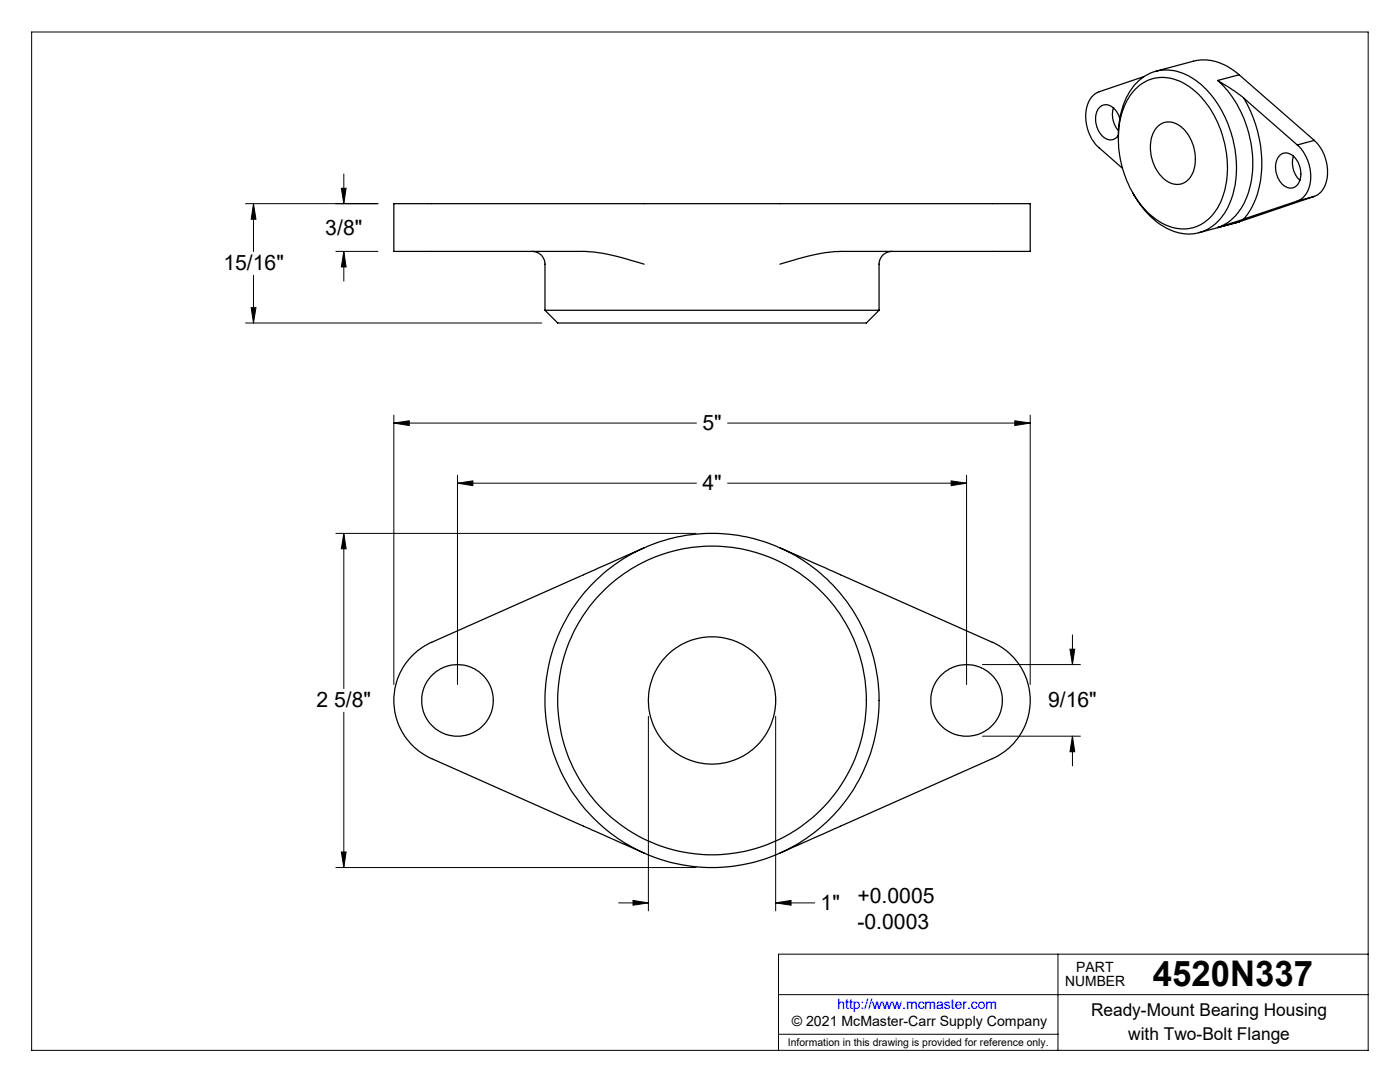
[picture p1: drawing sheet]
<svg xmlns="http://www.w3.org/2000/svg" width="279mm" height="216mm" viewBox="0 0 279 216" stroke-linecap="round" stroke-linejoin="round" font-family="sans-serif">
<g fill="none" stroke="#000" stroke-width=".2">
<path d="M6.3 6.4h266.7v203.2h-266.7zM68.1 37.6h1l-.5 3zM68.6 34.7v5.9M49 40.6h26.4M50.6 40.6l.5 3.1h-1zM50.6 40.6v9.6M50.6 54.9v9.6M67 50.2h8.4M68.6 50.2l.5 3.1h-1zM68.6 50.2v5.9M49 64.5h59.1M50.1 61.4h1l-.5 3.1z"/>
<path d="M78.6 84.4l3.1-.4v.9zM78.6 82.8v53.8M78.6 84.4h60.4M91.3 96.4l3.1-.4v.9zM91.3 94.8v41.8M91.3 96.4h47.7M145.2 84.4h60.4M145.2 96.4h47.7M189.8 96l3.1 .4-3.1 .5zM192.9 94.8v41.8M202.5 84l3.1 .4-3.1 .5zM205.6 82.8v53.8"/>
<path d="M67 106.4h71.9M68.6 106.4l.5 3.1h-1zM68.6 106.4v31M196.1 132.6h19.5M213.5 129.5h1l-.5 3.1zM214 126.7v5.9M68.6 142.1v31M129.4 142.9v38.9M154.8 142.9v38.9M196.1 146.9h19.5M214 146.9l.5 3.1h-1zM214 146.9v5.9"/>
<path d="M67 173.1h71.9M68.1 170h1l-.5 3.1zM126.3 179.7l3.1 .5-3.1 .4zM123.5 180.2h5.9M154.8 180.2l3.1-.5v.9zM154.8 180.2h7.8M155.4 198.5h117.6M211.1 190.4v19.2M273 190.4h-117.6v19.2M155.4 206.4h55.7"/>
</g>
<g fill="none" stroke="#000" stroke-width=".25">
<path d="M226.6 17.8a7.8 7.8 0 0 1 10.3-.8 19 19 0 0 1 7.8 13 16.7 16.7 0 0 1-2.2 12.2 7.8 7.8 0 0 1-11.3 1.9 19.3 19.3 0 0 1-7.8-13.7 15.7 15.7 0 0 1 2.8-12.2zM228.3 15.3l-9.4 3.2-1.2 1-.5 .9-.4 1.3-.1 1.1 .1 2 .4 1.4 .7 1.6 1.4 1.6 4.7 4.2M230.6 14.2l8.4-2.2h1.8l1.7 .2 1.9 .7 1.3 .8 1.6 1.2M243 16.1l3.4 2.1 1.8 1.4M243 16.1l.4 .3a22.7 22.7 0 0 1 5.6 22.5 10 10 0 0 1-6 6.5M247.3 14.9l-4.3 1.2M247.3 14.9l15 13.1M248.2 19.6l1.5 2.8 1.1 3 .7 3.2 .3 3.2-.2 3.8-.6 2.8-1.3 3.3-1.5 2M248.2 19.6l10.7 9.3M222.2 21.6l-.2 1 .1 1.1 .3 1.2 .8 1.2M223.2 27.7a14.9 14.9 0 0 1 4.1-11.6 8.6 8.6 0 0 1 11-.3 21.1 21.1 0 0 1 8.2 14.3 17.7 17.7 0 0 1-2.6 13 8.5 8.5 0 0 1-12 1.9 17.6 17.6 0 0 1-5.8-6.5M223.5 23.7l-.3-.8-.8-1.2-.6-.5-1-.3-.8 .1-.7 .6-.4 .7-.2 1v1.2l.2 .9 .6 1.2 .7 .7 1 .6h.7l.7-.3 .6-.6"/>
<path d="M230.8 25.5l.4-.5a3.7 3.7 0 0 1 5.1 .9l1 1.3 .6 1.2 .6 2.7v1.9l-.3 1.1-.4 .9-.8 1a3.6 3.6 0 0 1-5.3-.9l-.8-1.1-.5-.9-.5-1.5-.3-1.8v-.9l.3-1.7 .5-1.1zM255.3 31.1l.9-.5h.9l1 .5 1.1 1.5 .4 1.7-.1 1.4-.6 1.2-.7 .5-.8 .1-1-.3-.6-.6-.8-1.1-.3-1.1-.1-1.4 .2-1zM258.1 31.2l-.2 1.1 .2 1.5 .5 1.2 .8 1M258.9 28.9l.9 .9 1 1.7 .5 1.4 .3 1.9-.2 2-.5 1.4-.9 1.3-1.1 .6M262.3 28l1.2 1.5 .8 1.4 .5 1.8 .1 1.1v1.5l-.5 1.9-.9 1.2-1.2 .8M262.3 28l-3.4 .9M262.3 39.2l-3.4 .9M262.3 39.2l-15 5.1M106.2 50.2a2.53 2.53 0 0 1 2.6 2.5v9.2M128.6 52.7l-7.5-2-4.3-.5h-38.2v-9.6h127v9.6h-38.4a38.6 38.6 0 0 0-10.2 2.1l-1.4 .4M178 50.2a2.53 2.53 0 0 0-2.6 2.5v9.2M247.3 44.3l-8 2.1"/>
<path d="M247.3 44.3l-4.3 1.1M248.2 43.7l-5.2 1.7M258.9 40.1l-10.7 3.6M108.8 61.9h66.6M108.8 61.9l2.5 2.6h61.6l2.5-2.6M128.6 109.3l-42.5 18.9a12.7 12.7 0 0 0-7.5 11.6 12.7 12.7 0 0 0 7.5 11.6l42.5 18.8M155.6 109.3l42.4 18.9a12.7 12.7 0 0 1 7.6 11.6 12.7 12.7 0 0 1-7.6 11.6l-42.4 18.8"/>
<circle cx="91.3" cy="139.8" r="7.2"/>
<circle cx="142.1" cy="139.8" r="12.7"/>
<circle cx="142.1" cy="139.8" r="33.3"/>
<circle cx="142.1" cy="139.8" r="30.8"/>
<circle cx="192.9" cy="139.8" r="7.2"/>
</g>
<path d="M78.6 84.4l3.1-.4v.9zM202.5 84l3.1 .4-3.1 .5zM91.3 96.4l3.1-.4v.9zM189.8 96l3.1 .4-3.1 .5zM68.6 106.4l.5 3.1h-1zM68.1 170h1l-.5 3.1zM213.5 129.5h1l-.5 3.1zM214 146.9l.5 3.1h-1zM126.3 179.7l3.1 .5-3.1 .4zM154.8 180.2l3.1-.5v.9zM68.1 37.6h1l-.5 3zM68.6 50.2l.5 3.1h-1zM50.6 40.6l.5 3.1h-1zM50.1 61.4h1l-.5 3.1z" fill="#000"/>
<text font-size="7.1" x="230.1" y="196.8">4520N337</text>
<g font-size="4.2">
<text x="64.9" y="46.8">3/8&quot;</text>
<text x="44.6" y="54">15/16&quot;</text>
<text x="140.2" y="85.8">5&quot;</text>
<text x="140.2" y="97.8">4&quot;</text>
<text x="63.2" y="141.2">2 5/8&quot;</text>
<text x="209.2" y="141.2">9/16&quot;</text>
<text x="163.8" y="181.6">1&quot;</text>
<text x="171.1" y="180.1">+0.0005</text>
<text x="171.1" y="185.3">-0.0003</text>
</g>
<g font-size="3.5">
<text x="217.7" y="202.8">Ready-Mount Bearing Housing</text>
<text x="225.2" y="207.5">with Two-Bolt Flange</text>
</g>
<g font-size="2.8">
<text x="212.6" y="196.8">NUMBER</text>
<text x="214.8" y="194">PART</text>
<text x="158" y="204.8">© 2021 McMaster-Carr Supply Company</text>
</g>
<text font-size="2.8" fill="#00f" x="167.1" y="201.4">http://www.mcmaster.com</text>
<text font-size="2.1" x="157.3" y="208.6">Information in this drawing is provided for reference only.</text>
</svg>
